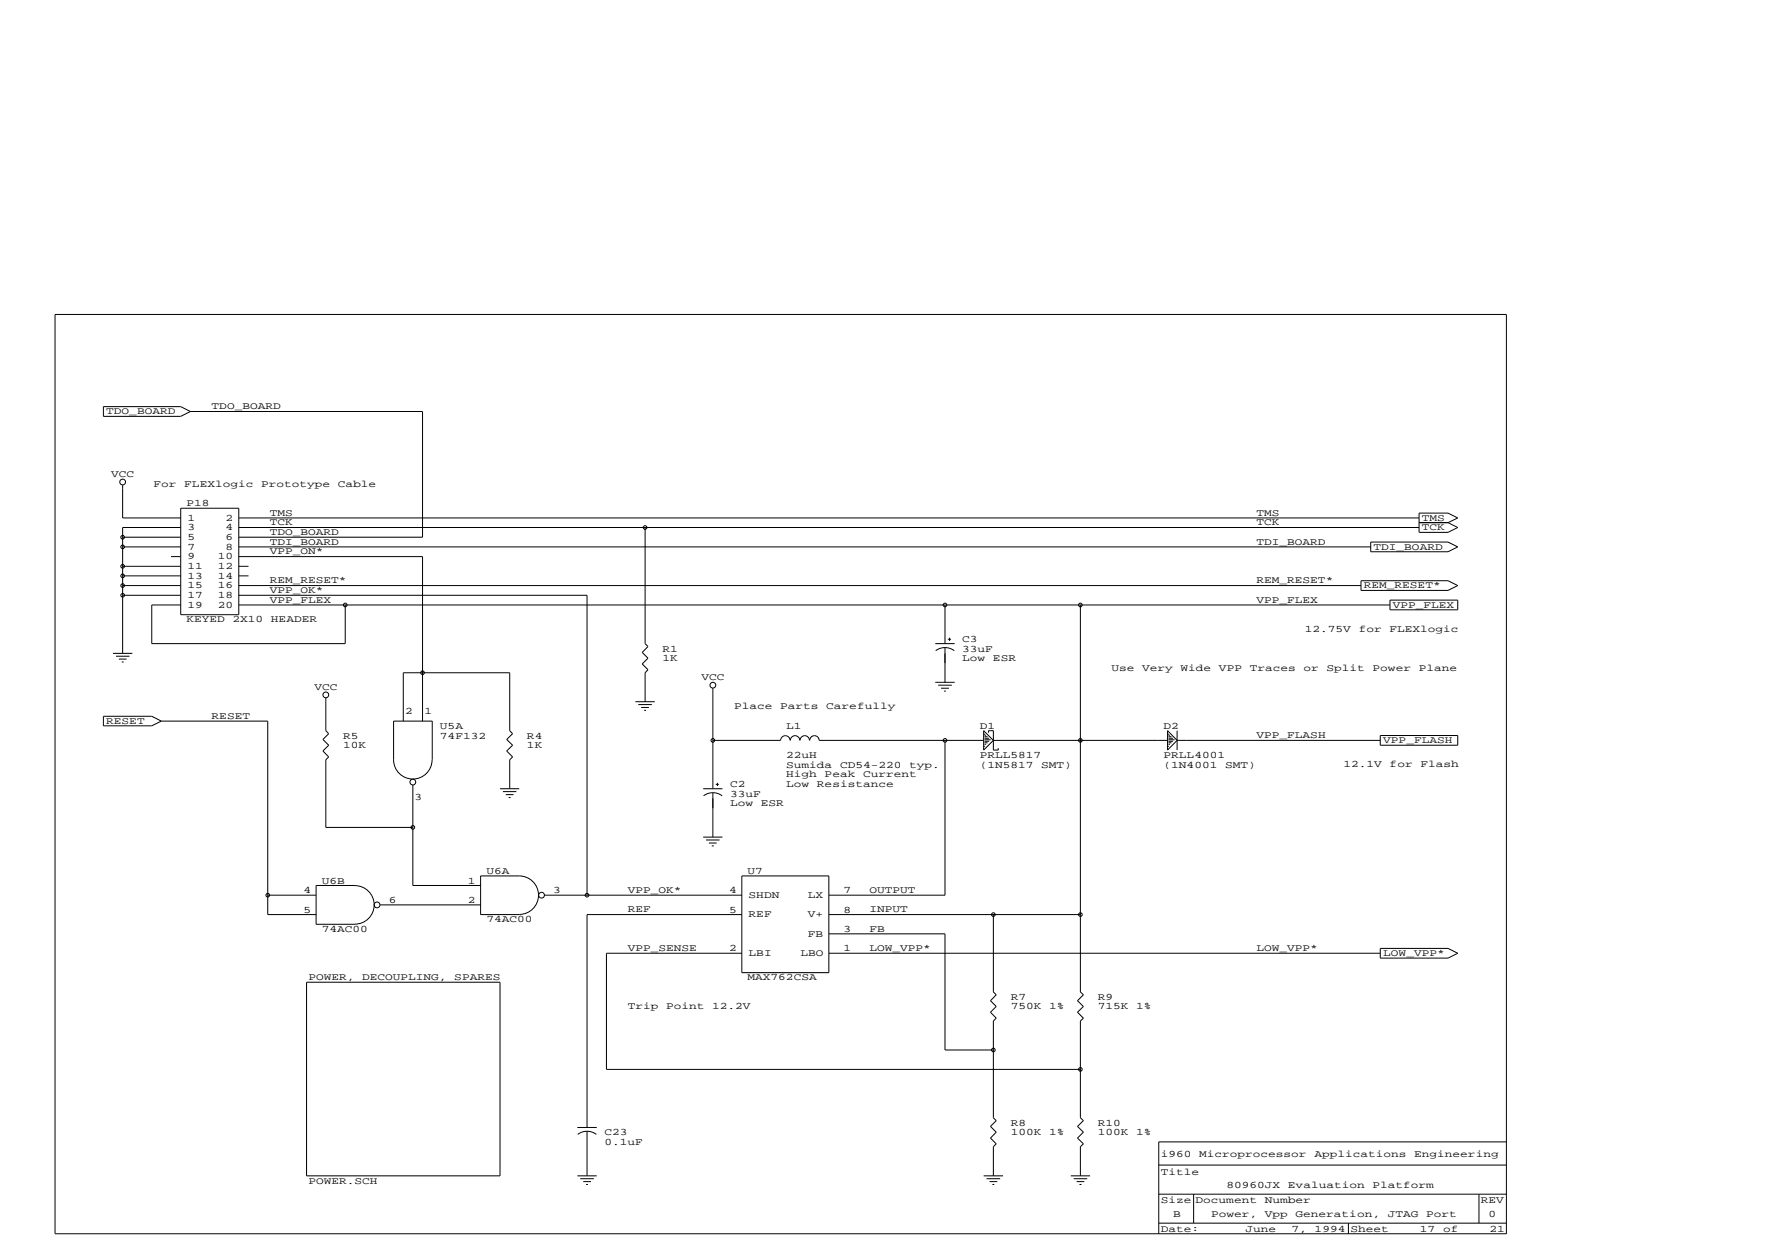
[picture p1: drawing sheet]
<svg xmlns="http://www.w3.org/2000/svg" width="297mm" height="210mm" viewBox="0 0 297 210" stroke-linecap="round" stroke-linejoin="round" font-family="sans-serif">
<g fill="none" stroke="#000" stroke-width=".17">
<path d="M9.2 52.7h243.2v154h-243.2zM17.3 68.1h13l1.6 .8-1.6 .8h-13zM31.9 68.9h38.9v21.1h-30.8M20.5 81.3v5.5h9.8M20.5 90h9.8M20.5 91.6h9.8M20.5 98.1h9.8M20.5 96.5h9.8M20.5 94.9h9.8M20.5 99.7h9.8M28.7 93.2h1.6M30.3 85.1h9.7v17.9h-9.7z"/>
<path d="M30.3 88.4h-9.8v21M40 99.7h58.3v50.3M40 88.4h197.7M40 86.8h197.7M40 91.6h189.6M40 98.1h188M40 96.5h1.6M40 94.9h1.6M40 93.2h30.8v27.6M108.1 88.4v19.4l.5 .5-1 1 1 1-1 .9 1 1-.5 .5v4.9M228 97.3h14.6l1.6 .8-1.6 .8h-14.6zM229.6 90.8h13l1.6 .8-1.6 .8h-13z"/>
<path d="M237.7 86h4.9l1.6 .8-1.6 .8 1.6 .8-1.6 .8h-4.9zM237.7 87.6h4.9M17.3 120h8.1l1.6 .8-1.6 .8h-8.1zM18.9 109.4h3.3M19.4 109.9h2.3M19.9 110.4h1.3M20.4 110.9h.3M30.3 101.3h-4.9v6.5h32.4v-6.5M40 101.3h192.9M54.6 116.9v5.5l.5 .5-1 1 1 .9-1 1 1 1-.5 .5v11.3h14.6M106.5 117.6h3.2M106.9 118h2.3"/>
<path d="M107.4 118.5h1.3M107.9 119h.3M119.4 115.3v16.8M156.7 107.8h3.2M156.7 114.3h3.2M157.2 114.8h2.3M157.7 115.3h1.3M158.2 115.8h.3M158.3 108.5a2.59 2.59 0 0 1 1.6 .5M158.3 108.5a2.59 2.59 0 0 0-1.5 .5M158.3 101.3v6.5M158.3 108.5v5.8"/>
<path d="M158.8 107.1h.5M159.1 106.8v.6M181 101.3v64.9l.5 .4-1 1 1 1-1 1 1 1-.5 .4v16.2l.5 .5-1 1 1 1-1 1 1 .9-.5 .5v4.9M232.9 100.5h11.3v1.7h-11.3zM27 120.8h17.9v32.4h8.1M67.6 120.8v-8.1h17.8v9.7l.5 .5-1 1 1 .9-1 1 1 1-.5 .5v4.8M69.2 131.5v16.8h11.3M72.4 127.3a3.2 3.2 0 0 1-3.2 3.2 3.2 3.2 0 0 1-3.3-3.2v-6.5h6.5v6.5M83.8 132.1h3.2M84.3 132.6h2.2M84.7 133.1h1.3M85.2 133.6h.3"/>
<path d="M117.8 132.1h3.2M119.4 132.8a2.59 2.59 0 0 1 1.6 .5M119.4 132.8a2.59 2.59 0 0 0-1.5 .5M119.4 132.8v7.4M119.4 124h11.4M119.9 131.4h.5M120.2 131.1v.6M130.8 124a.79 .79 0 0 1 .8-.8 .79 .79 0 0 1 .8 .8M132.4 124a.79 .79 0 0 1 .8-.8 .79 .79 0 0 1 .8 .8M134 124a.79 .79 0 0 1 .8-.8 .79 .79 0 0 1 .8 .8M135.7 124a.79 .79 0 0 1 .7-.8 .79 .79 0 0 1 .8 .8h27.6M158.3 124v26h-19.4"/>
<path d="M164.8 122.4l1.6 1.6-1.6 1.7zM164.9 122.9h.1M164.9 124.9h.1M164.9 123.2h.3M164.9 123.4h.6M164.9 123.7h.8M164.9 123.9h1.1M164.9 124.2h.8M164.9 124.4h.6M164.9 124.7h.3M165.6 122.7v-.3h.8v3.3h.8v-.4M166.4 124h29.2"/>
<path d="M195.6 122.4l1.6 1.6-1.6 1.7zM195.8 122.9h.1M195.8 124.9h.1M195.8 123.2h.2M195.8 123.4h.5M195.8 123.7h.7M195.8 123.9h1M195.8 124.2h.7M195.8 124.4h.5M195.8 124.7h.2M197.2 124h34M197.2 122.4v3.3"/>
<path d="M231.2 123.2h13v1.6h-13zM44.9 150h8.1M59.5 154.8a3.2 3.2 0 0 0 3.2-3.2 3.2 3.2 0 0 0-3.2-3.2l-6.5-.1v6.5h6.5M63.7 151.6h16.8M87 153.2a3.2 3.2 0 0 0 3.2-3.2 3.2 3.2 0 0 0-3.2-3.3h-6.5v6.5h6.5M91.2 150h33.1M117.8 140.2h3.2M118.3 140.7h2.2M118.8 141.2h1.3M119.3 141.7h.3M124.3 146.7h14.6v16.2h-14.6zM124.3 153.2h-26v35.7"/>
<path d="M124.3 159.7h-22.7v19.4h79.4M138.9 156.4h19.4v19.5h8.1M138.9 153.2h42.1M138.9 159.7h92.3M166.4 153.2v13l.5 .4-1 1 1 1-1 1 1 1-.5 .4v16.2l.5 .5-1 1 1 1-1 1 1 .9-.5 .5v4.9M231.2 158.9h11.4l1.6 .8-1.6 .8h-11.4zM51.4 164.5h32.4v32.5h-32.4zM96.7 197h3.3M96.7 188.9h3.3M97.2 197.5h2.3M97.7 197.9h1.3M98.2 198.4h.3"/>
<path d="M98.3 189.5a2.59 2.59 0 0 1 1.6 .5M98.3 189.5a2.59 2.59 0 0 0-1.5 .5M98.3 189.5v7.5M164.8 197h3.2M165.3 197.5h2.3M165.8 197.9h1.3M166.3 198.4h.3M179.4 197h3.2M179.9 197.5h2.2M180.4 197.9h1.3M180.8 198.4h.4M194.1 195.2h58.2"/>
<path d="M252.3 191.3h-58.2v15.4M194.1 204.9h58.2M194.1 200.1h58.2M200 200.1v4.8M225.9 204.9v1.8M247.8 200.1v4.8"/>
<circle cx="20.5" cy="80.7" r=".48"/>
<circle cx="20.5" cy="99.7" r=".3"/>
<circle cx="20.5" cy="96.5" r=".3"/>
<circle cx="20.5" cy="90" r=".3"/>
<circle cx="20.5" cy="94.9" r=".3"/>
<circle cx="20.5" cy="91.6" r=".3"/>
<circle cx="20.5" cy="98.1" r=".3"/>
<circle cx="108.1" cy="88.4" r=".3"/>
<circle cx="54.6" cy="116.4" r=".48"/>
<circle cx="57.8" cy="101.3" r=".3"/>
<circle cx="70.8" cy="112.7" r=".3"/>
<circle cx="119.4" cy="114.8" r=".48"/>
<circle cx="158.3" cy="101.3" r=".3"/>
<circle cx="181" cy="101.3" r=".3"/>
<circle cx="69.2" cy="131" r=".48"/>
<circle cx="69.2" cy="138.6" r=".3"/>
<circle cx="119.4" cy="124" r=".3"/>
<circle cx="158.3" cy="124" r=".3"/>
<circle cx="181" cy="124" r=".3"/>
<circle cx="44.9" cy="150" r=".3"/>
<circle cx="63.2" cy="151.6" r=".48"/>
<circle cx="90.7" cy="150" r=".48"/>
<circle cx="98.3" cy="150" r=".3"/>
<circle cx="166.4" cy="153.2" r=".3"/>
<circle cx="181" cy="153.2" r=".3"/>
<circle cx="166.4" cy="175.9" r=".3"/>
<circle cx="181" cy="179.1" r=".3"/>
</g>
<g font-size="1.7">
<text x="17.8" y="69.4">TDO_BOARD</text>
<text x="35.5" y="68.6">TDO_BOARD</text>
<text x="18.6" y="79.9">VCC</text>
<text x="25.7" y="81.5">For</text>
<text x="30.9" y="81.5">FLEXlogic</text>
<text x="43.7" y="81.5">Prototype</text>
<text x="56.6" y="81.5">Cable</text>
<text x="31.2" y="84.8">P18</text>
<text x="31.4" y="87.2">1</text>
<text x="31.4" y="88.8">3</text>
<text x="37.8" y="87.2">2</text>
<text x="37.8" y="88.8">4</text>
<text x="45.2" y="86.4">TMS</text>
<text x="45.2" y="88">TCK</text>
<text x="45.2" y="89.6">TDO_BOARD</text>
<text x="210.5" y="86.4">TMS</text>
<text x="210.5" y="88">TCK</text>
<text x="238.2" y="87.2">TMS</text>
<text x="238.2" y="88.8">TCK</text>
<text x="31.4" y="90.5">5</text>
<text x="31.4" y="92.1">7</text>
<text x="31.4" y="93.7">9</text>
<text x="31.4" y="95.4">11</text>
<text x="36.5" y="93.7">10</text>
<text x="36.5" y="95.4">12</text>
<text x="37.8" y="90.5">6</text>
<text x="37.8" y="92.1">8</text>
<text x="45.2" y="91.3">TDI_BOARD</text>
<text x="45.2" y="92.9">VPP_ON*</text>
<text x="210.5" y="91.3">TDI_BOARD</text>
<text x="230.1" y="92.1">TDI_BOARD</text>
<text x="31.4" y="97">13</text>
<text x="31.4" y="98.6">15</text>
<text x="31.4" y="100.2">17</text>
<text x="31.4" y="101.8">19</text>
<text x="36.5" y="97">14</text>
<text x="36.5" y="98.6">16</text>
<text x="36.5" y="100.2">18</text>
<text x="36.5" y="101.8">20</text>
<text x="45.2" y="101">VPP_FLEX</text>
<text x="45.2" y="99.4">VPP_OK*</text>
<text x="45.2" y="97.7">REM_RESET*</text>
<text x="210.5" y="101">VPP_FLEX</text>
<text x="210.5" y="97.7">REM_RESET*</text>
<text x="228.5" y="98.6">REM_RESET*</text>
<text x="233.3" y="101.8">VPP_FLEX</text>
<text x="31.2" y="104.3">KEYED</text>
<text x="39" y="104.3">2X10</text>
<text x="45.4" y="104.3">HEADER</text>
<text x="161.2" y="107.5">C3</text>
<text x="218.6" y="105.8">12.75V</text>
<text x="227.6" y="105.8">for</text>
<text x="232.8" y="105.8">FLEXlogic</text>
<text x="111" y="109.1">R1</text>
<text x="111" y="110.7">1K</text>
<text x="117.5" y="113.9">VCC</text>
<text x="161.2" y="109.1">33uF</text>
<text x="161.2" y="110.7">Low</text>
<text x="166.4" y="110.7">ESR</text>
<text x="186.2" y="112.3">Use</text>
<text x="191.4" y="112.3">Very</text>
<text x="197.8" y="112.3">Wide</text>
<text x="204.2" y="112.3">VPP</text>
<text x="209.4" y="112.3">Traces</text>
<text x="218.4" y="112.3">or</text>
<text x="222.2" y="112.3">Split</text>
<text x="230" y="112.3">Power</text>
<text x="237.7" y="112.3">Plane</text>
<text x="52.7" y="115.5">VCC</text>
<text x="67.9" y="119.7">2</text>
<text x="71.1" y="119.7">1</text>
<text x="123" y="118.8">Place</text>
<text x="130.7" y="118.8">Parts</text>
<text x="138.4" y="118.8">Carefully</text>
<text x="17.8" y="121.3">RESET</text>
<text x="35.5" y="120.4">RESET</text>
<text x="57.5" y="123.7">R5</text>
<text x="57.5" y="125.3">10K</text>
<text x="73.7" y="122.1">U5A</text>
<text x="73.7" y="123.7">74F132</text>
<text x="88.3" y="123.7">R4</text>
<text x="88.3" y="125.3">1K</text>
<text x="131.7" y="122.1">L1</text>
<text x="164.1" y="122.1">D1</text>
<text x="194.9" y="122.1">D2</text>
<text x="210.5" y="123.7">VPP_FLASH</text>
<text x="231.7" y="124.5">VPP_FLASH</text>
<text x="122.3" y="131.8">C2</text>
<text x="131.7" y="126.9">22uH</text>
<text x="131.7" y="128.6">Sumida</text>
<text x="131.7" y="130.2">High</text>
<text x="131.7" y="131.8">Low</text>
<text x="136.9" y="131.8">Resistance</text>
<text x="138.2" y="130.2">Peak</text>
<text x="140.7" y="128.6">CD54-220</text>
<text x="144.6" y="130.2">Current</text>
<text x="152.3" y="128.6">typ.</text>
<text x="164.1" y="126.9">PRLL5817</text>
<text x="164.1" y="128.6">(1N5817</text>
<text x="174.4" y="128.6">SMT)</text>
<text x="194.9" y="126.9">PRLL4001</text>
<text x="194.9" y="128.6">(1N4001</text>
<text x="205.2" y="128.6">SMT)</text>
<text x="225.1" y="128.5">12.1V</text>
<text x="232.8" y="128.5">for</text>
<text x="238" y="128.5">Flash</text>
<text x="69.5" y="134.1">3</text>
<text x="122.3" y="133.5">33uF</text>
<text x="122.3" y="135.1">Low</text>
<text x="127.5" y="135.1">ESR</text>
<text x="50.8" y="149.7">4</text>
<text x="53.9" y="148">U6B</text>
<text x="78.4" y="148">1</text>
<text x="81.5" y="146.4">U6A</text>
<text x="92.7" y="149.7">3</text>
<text x="105.2" y="149.6">VPP_OK*</text>
<text x="122.2" y="149.7">4</text>
<text x="125.2" y="146.4">U7</text>
<text x="141.3" y="149.7">7</text>
<text x="145.7" y="149.6">OUTPUT</text>
<text x="50.8" y="152.9">5</text>
<text x="65.1" y="151.3">6</text>
<text x="78.4" y="151.3">2</text>
<text x="81.5" y="154.5">74AC00</text>
<text x="105.2" y="152.9">REF</text>
<text x="122.2" y="152.9">5</text>
<text x="125.4" y="150.4">SHDN</text>
<text x="125.4" y="153.7">REF</text>
<text x="135.4" y="150.4">LX</text>
<text x="135.4" y="153.7">V+</text>
<text x="141.3" y="152.9">8</text>
<text x="145.7" y="152.9">INPUT</text>
<text x="53.9" y="156.1">74AC00</text>
<text x="105.2" y="159.3">VPP_SENSE</text>
<text x="122.2" y="159.4">2</text>
<text x="125.4" y="160.2">LBI</text>
<text x="134.1" y="160.2">LBO</text>
<text x="135.4" y="156.9">FB</text>
<text x="141.3" y="156.1">3</text>
<text x="141.3" y="159.4">1</text>
<text x="145.7" y="156.1">FB</text>
<text x="145.7" y="159.3">LOW_VPP*</text>
<text x="210.5" y="159.3">LOW_VPP*</text>
<text x="231.7" y="160.2">LOW_VPP*</text>
<text x="51.7" y="164.2">POWER,</text>
<text x="60.7" y="164.2">DECOUPLING,</text>
<text x="76.1" y="164.2">SPARES</text>
<text x="125.2" y="164.2">MAX762CSA</text>
<text x="169.3" y="167.5">R7</text>
<text x="183.9" y="167.5">R9</text>
<text x="105.2" y="169.1">Trip</text>
<text x="111.6" y="169.1">Point</text>
<text x="119.3" y="169.1">12.2V</text>
<text x="169.3" y="169.1">750K</text>
<text x="175.8" y="169.1">1%</text>
<text x="183.9" y="169.1">715K</text>
<text x="190.4" y="169.1">1%</text>
<text x="101.3" y="190.2">C23</text>
<text x="101.3" y="191.8">0.1uF</text>
<text x="169.3" y="188.5">R8</text>
<text x="169.3" y="190.2">100K</text>
<text x="175.8" y="190.2">1%</text>
<text x="183.9" y="188.5">R10</text>
<text x="183.9" y="190.2">100K</text>
<text x="190.4" y="190.2">1%</text>
<text x="194.5" y="196.8">Title</text>
<text x="194.5" y="193.9">i960</text>
<text x="200.9" y="193.9">Microprocessor</text>
<text x="220.2" y="193.9">Applications</text>
<text x="236.9" y="193.9">Engineering</text>
<text x="51.7" y="198.4">POWER.SCH</text>
<text x="194.5" y="201.5">Size Document</text>
<text x="196.6" y="203.9">B</text>
<text x="202.9" y="203.9">Power,</text>
<text x="205.5" y="199.1">80960JX</text>
<text x="211.9" y="201.5">Number</text>
<text x="211.9" y="203.9">Vpp</text>
<text x="215.8" y="199.1">Evaluation</text>
<text x="217.1" y="203.9">Generation,</text>
<text x="229.9" y="199.1">Platform</text>
<text x="232.5" y="203.9">JTAG</text>
<text x="238.9" y="203.9">Port</text>
<text x="248.1" y="201.5">REV</text>
<text x="249.4" y="203.9">0</text>
<text x="194.5" y="206.4">Date:</text>
<text x="208.7" y="206.4">June</text>
<text x="216.4" y="206.4">7,</text>
<text x="220.3" y="206.4">1994 Sheet</text>
<text x="237.9" y="206.4">17</text>
<text x="241.8" y="206.4">of</text>
<text x="249.5" y="206.4">21</text>
</g>
</svg>
